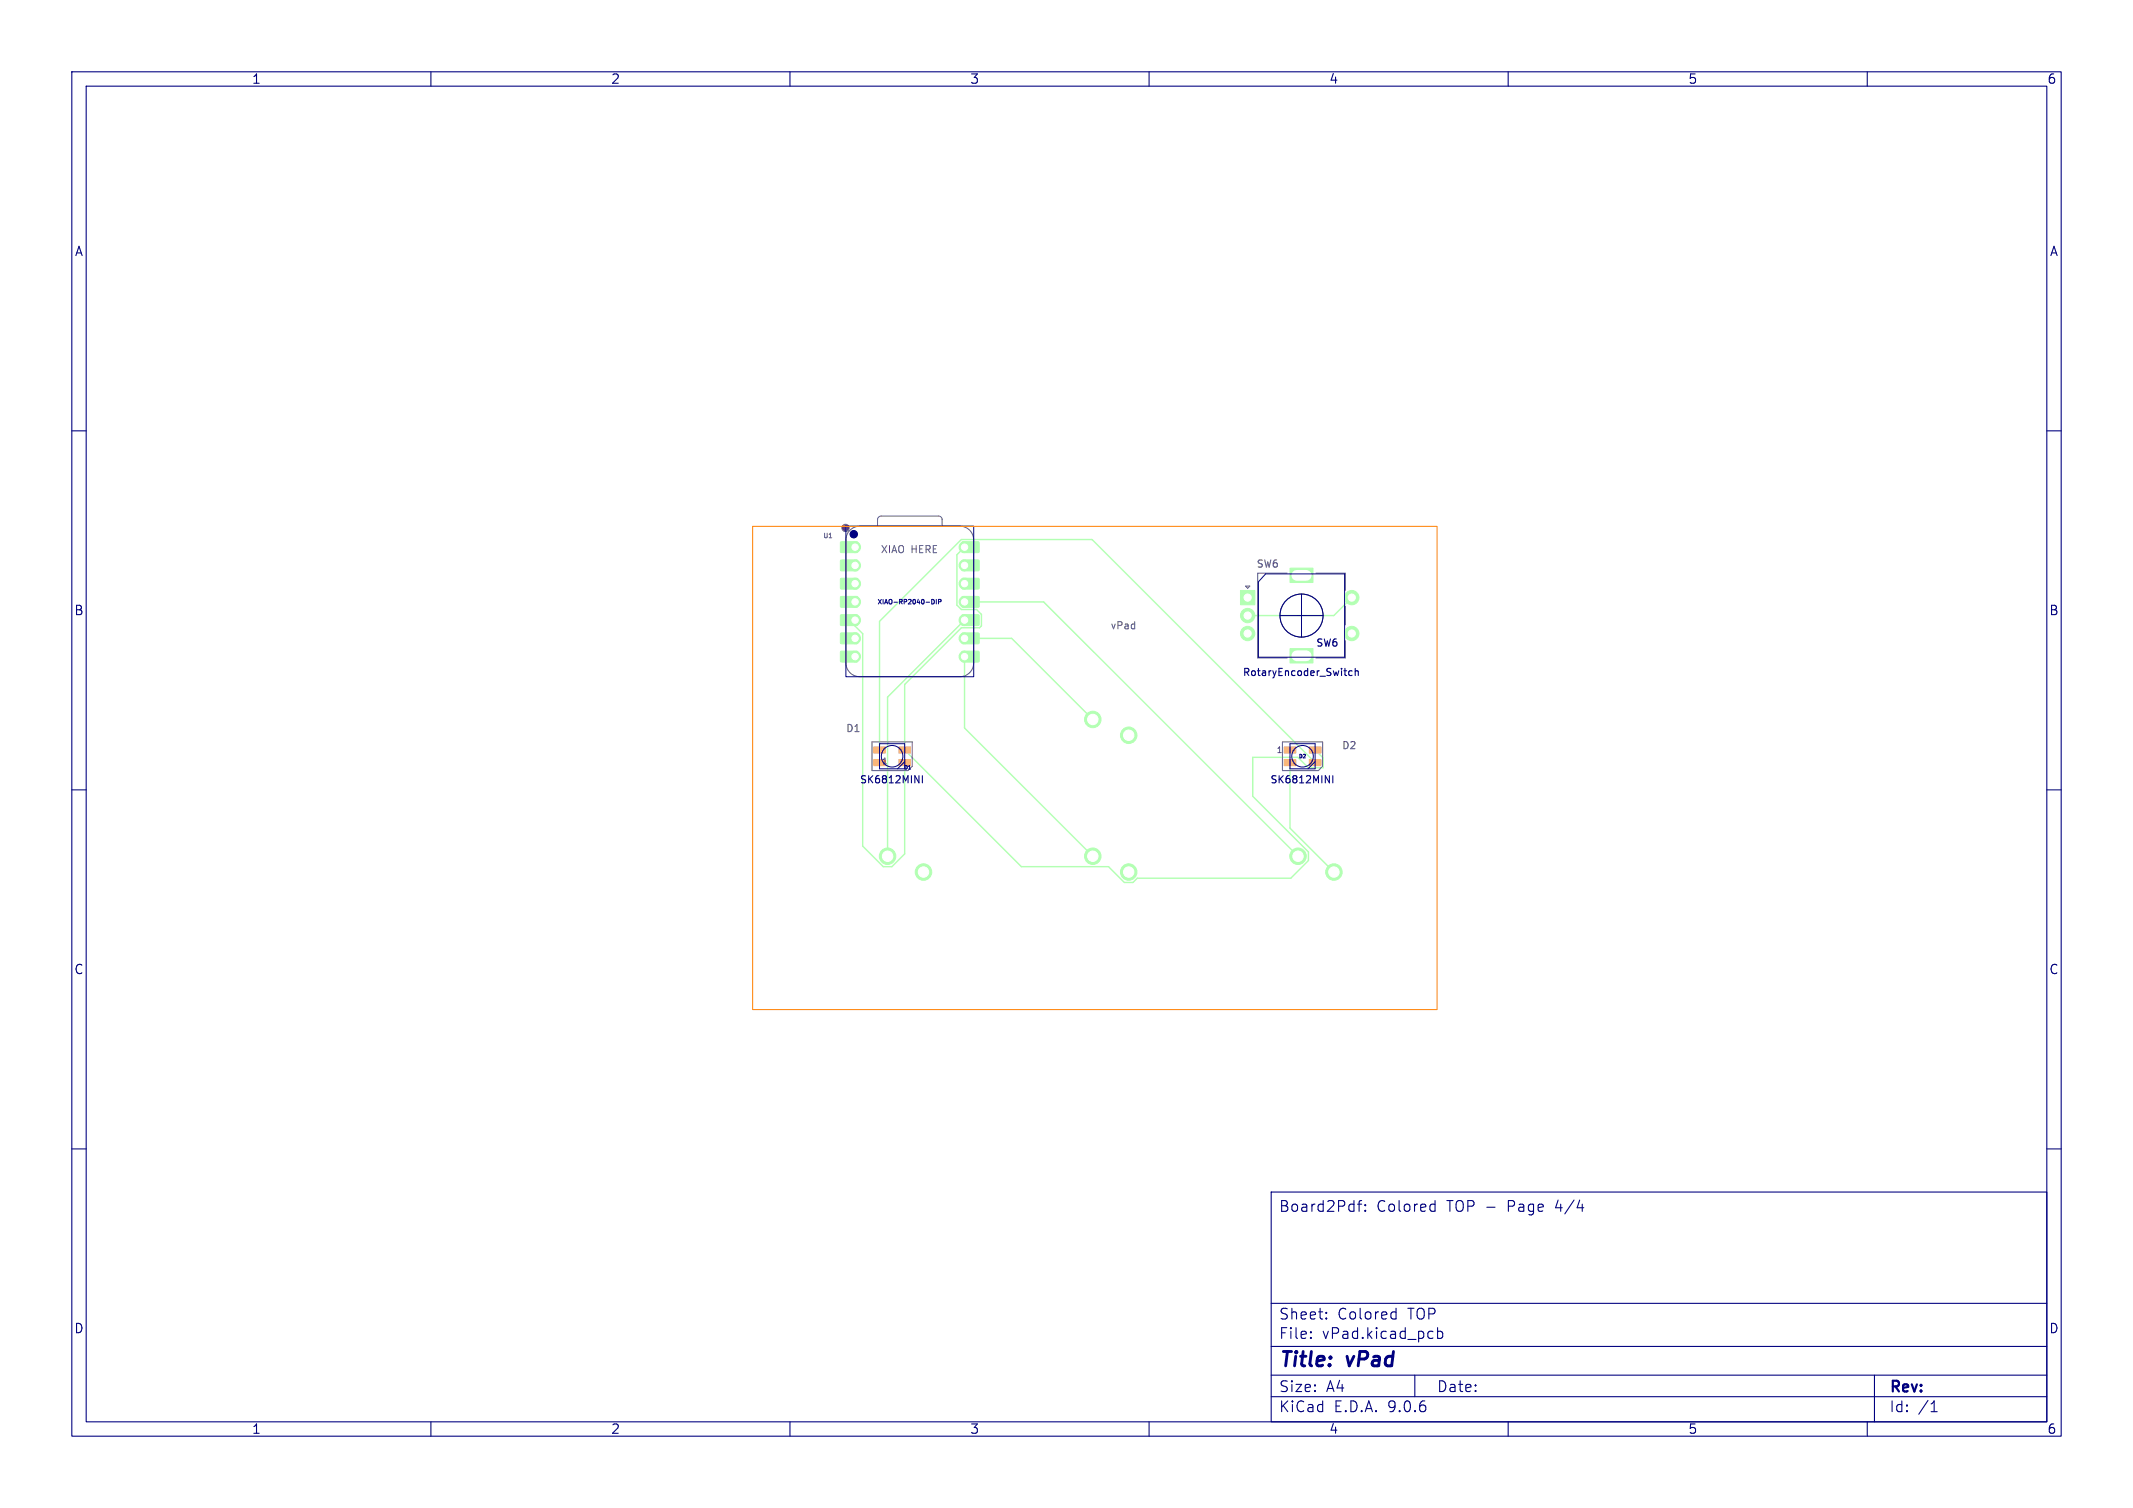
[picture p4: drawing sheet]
<svg xmlns="http://www.w3.org/2000/svg" width="297mm" height="210mm" viewBox="0 0 297 210" stroke-linecap="round" stroke-linejoin="round" font-family="sans-serif">
<g fill="#b3ffb3" stroke="#b3ffb3" stroke-width=".14">
<path d="M179.6 90.3h3.2v2h-3.2z"/>
<path d="M179.6 79.1h3.2v2h-3.2z"/>
<path d="M172.7 82.2h2v2h-2z"/>
<path d="M125.2 104h1.6v.9h-1.6z"/>
<path d="M125.2 105.8h1.6v.8h-1.6z"/>
<path d="M121.7 105.8h1.6v.8h-1.6z"/>
<path d="M121.7 104h1.6v.9h-1.6z"/>
<path d="M134 75.5l2.3-.1 .1 .2-.1 1.3-.1 .1h-2.2l-.1-.2z"/>
<path d="M134 78h2.3l.1 .1-.1 1.3-.1 .1h-2.2l-.1-.2z"/>
<path d="M134 80.6l2.3-.1 .1 .2-.1 1.2-.1 .1h-2.2l-.1-.1z"/>
<path d="M134 83.1h2.3l.1 .1-.1 1.3-.1 .1h-2.2l-.1-.2z"/>
<path d="M134 85.6h2.3l.1 .2-.1 1.2-.1 .1h-2.2l-.1-.1z"/>
<path d="M134 88.2l2.3-.1 .1 .2-.1 1.3-.1 .1h-2.2l-.1-.2z"/>
<path d="M134 90.7h2.3l.1 .1-.1 1.3-.1 .1h-2.2l-.1-.2z"/>
<path d="M117.1 90.7h2.2l.1 .1v1.3l-.1 .1h-2.2l-.1-.2z"/>
<path d="M117.1 88.2l2.2-.1 .1 .2v1.3l-.1 .1h-2.2l-.1-.2z"/>
<path d="M117.1 85.6h2.2l.1 .2v1.2l-.1 .1h-2.2l-.1-.1z"/>
<path d="M117.1 83.1h2.2l.1 .1v1.3l-.1 .1h-2.2l-.1-.2z"/>
<path d="M117.1 80.6l2.2-.1 .1 .2v1.2l-.1 .1h-2.2l-.1-.1z"/>
<path d="M117.1 78h2.2l.1 .1v1.3l-.1 .1h-2.2l-.1-.2z"/>
<path d="M117.1 75.5l2.2-.1 .1 .2v1.3l-.1 .1h-2.2l-.1-.2z"/>
<path d="M182.3 104h1.6v.9h-1.6z"/>
<path d="M182.3 105.8h1.6v.8h-1.6z"/>
<path d="M178.8 105.8h1.6v.8h-1.6z"/>
<path d="M178.8 104h1.6v.9h-1.6z"/>
<circle cx="180.7" cy="119.2" r="1.15"/>
<circle cx="185.7" cy="121.4" r="1.15"/>
<circle cx="188.2" cy="83.2" r="1"/>
<circle cx="188.2" cy="88.2" r="1"/>
<circle cx="173.7" cy="85.7" r="1"/>
<circle cx="173.7" cy="88.2" r="1"/>
<circle cx="152.2" cy="100.2" r="1.15"/>
<circle cx="157.2" cy="102.4" r="1.15"/>
<circle cx="134.3" cy="76.2" r=".76"/>
<circle cx="134.3" cy="78.7" r=".76"/>
<circle cx="134.3" cy="81.3" r=".76"/>
<circle cx="134.3" cy="83.8" r=".76"/>
<circle cx="134.3" cy="86.4" r=".76"/>
<circle cx="134.3" cy="88.9" r=".76"/>
<circle cx="134.3" cy="91.4" r=".76"/>
<circle cx="119.1" cy="91.4" r=".76"/>
<circle cx="119.1" cy="88.9" r=".76"/>
<circle cx="119.1" cy="86.4" r=".76"/>
<circle cx="119.1" cy="83.8" r=".76"/>
<circle cx="119.1" cy="81.3" r=".76"/>
<circle cx="119.1" cy="78.7" r=".76"/>
<circle cx="119.1" cy="76.2" r=".76"/>
<circle cx="123.6" cy="119.2" r="1.15"/>
<circle cx="128.6" cy="121.4" r="1.15"/>
<circle cx="152.2" cy="119.2" r="1.15"/>
<circle cx="157.2" cy="121.4" r="1.15"/>
<circle cx="179.6" cy="106.2" r=".3"/>
<circle cx="122.5" cy="106.2" r=".3"/>
</g>
<path d="M134.3 76.2l-1.1 1.1v7l.7 .6h2.1l.7 .7v1.6l-.3 .2h-2.5l-7.9 7.9v9.1l16.2 16.3h12.2l2.2 2.2h1.2l.6-.6h21.3l2.5-2.5v-1.2l-7.8-7.7v-5.4h6.3l1.5 1.4h2v-1.4l-1.1-1.1M118.2 86.4l1.9 1.9v29.5l2.9 2.9h1.2l1.8-1.8v-12.7M134.3 91.4v10l17.9 17.8M134.3 88.9h6.6l11.3 11.3M134.3 86.4l-10.7 10.7v22.1M134.3 83.8h11l35.4 35.4M188.2 83.2l-2.5 2.5h-12M122.5 104.4v-17.9l11.4-11.4h18.2l31 31.1M179.6 106.2v9.1l6.1 6.1" fill="none" stroke="#b3ffb3" stroke-width=".2"/>
<g fill="#fff" stroke="#fff" stroke-width=".14">
<circle cx="179.6" cy="106.2" r=".15"/>
<circle cx="122.5" cy="106.2" r=".15"/>
<circle cx="180.7" cy="119.2" r=".72"/>
<circle cx="185.7" cy="121.4" r=".72"/>
<circle cx="180.7" cy="125.2" r="2.5"/>
<circle cx="188.2" cy="83.2" r=".5"/>
<circle cx="188.2" cy="88.2" r=".5"/>
<circle cx="173.7" cy="85.7" r=".5"/>
<circle cx="173.7" cy="88.2" r=".5"/>
<circle cx="173.7" cy="83.2" r=".5"/>
<circle cx="152.2" cy="100.2" r=".72"/>
<circle cx="157.2" cy="102.4" r=".72"/>
<circle cx="152.2" cy="106.2" r="2.5"/>
<circle cx="134.3" cy="76.2" r=".44"/>
<circle cx="134.3" cy="78.7" r=".44"/>
<circle cx="134.3" cy="81.3" r=".44"/>
<circle cx="134.3" cy="83.8" r=".44"/>
<circle cx="134.3" cy="86.4" r=".44"/>
<circle cx="134.3" cy="88.9" r=".44"/>
<circle cx="134.3" cy="91.4" r=".44"/>
<circle cx="119.1" cy="91.4" r=".44"/>
<circle cx="119.1" cy="88.9" r=".44"/>
<circle cx="119.1" cy="86.4" r=".44"/>
<circle cx="119.1" cy="83.8" r=".44"/>
<circle cx="119.1" cy="81.3" r=".44"/>
<circle cx="119.1" cy="78.7" r=".44"/>
<circle cx="119.1" cy="76.2" r=".44"/>
<circle cx="123.6" cy="119.2" r=".72"/>
<circle cx="128.6" cy="121.4" r=".72"/>
<circle cx="123.6" cy="125.2" r="2.5"/>
<circle cx="152.2" cy="119.2" r=".72"/>
<circle cx="157.2" cy="121.4" r=".72"/>
<circle cx="152.2" cy="125.2" r="2.5"/>
</g>
<path d="M180.6 91.3h1.3M180.6 80.1h1.3M147.2 111.1v.5M118.6 130.1v.5M147.2 130.1v.5M175.7 130.1v.5" fill="none" stroke="#fff" stroke-width="1.5"/>
<g fill="#ff8a8a" stroke="#ff8a8a" stroke-width=".14">
<path d="M125.2 104h1.6v.9h-1.6z"/>
<path d="M125.2 105.8h1.6v.8h-1.6z"/>
<path d="M121.7 105.8h1.6v.8h-1.6z"/>
<path d="M121.7 104h1.6v.9h-1.6z"/>
<path d="M182.3 104h1.6v.9h-1.6z"/>
<path d="M182.3 105.8h1.6v.8h-1.6z"/>
<path d="M178.8 105.8h1.6v.8h-1.6z"/>
<path d="M178.8 104h1.6v.9h-1.6z"/>
</g>
<g fill="none" stroke="#626262" stroke-width=".14">
<path d="M118.4 73.8a1.9 1.9 0 0 1 1.3-.5h14a1.91 1.91 0 0 1 1.9 1.9v17.1a1.91 1.91 0 0 1-1.9 1.9h-14a1.91 1.91 0 0 1-1.9-1.9v-17.1a1.9 1.9 0 0 1 .6-1.4zM122.2 73.3v-.9a.5 .5 0 0 1 .5-.5h8a.5 .5 0 0 1 .5 .5v.9M179.2 79.8h-4.1v11.8h4.1M183.2 79.8h4.1v2.4M173.4 81.6h.6l-.3 .3zM180.7 85.7h1M181.2 85.2v1M187.3 89.2v2.4h-4.1M187.3 84.4v2.6M121.4 103.3h5.6v3.4l-.6 .6h-5zM178.6 103.3h5.6v3.4l-.6 .6h-5z"/>
<circle cx="181.2" cy="85.7" r="3"/>
</g>
<g fill="#626262" stroke="#626262" stroke-width=".14">
<circle cx="118.9" cy="74.4" r=".5"/>
<circle cx="117.7" cy="73.5" r=".5"/>
</g>
<g fill="none" stroke="#000080" stroke-width=".15">
<path d="M10 10h277v190h-277zM12 12h273v186h-273zM60 10v2M110 10v2M160 10v2M210 10v2M260 10v2M10 60h2M285 60h2M188.3 93.5l-.3-.1-.2 .2 .1 .4h.4M188.7 93.5l.1-.1 .3 .1v.6M188.7 93.1v1"/>
<path d="M10 110h2M127.4 108l.6 1v-1M128.4 108v1M184.5 108l.6 1v-1M185.6 108v1M285 110h2M10 160h2M177 166h108v32h-108zM189 167.7h.6M189.6 167.2l-.3 .1-.1 .1v1.3M190.1 168.6h.1l-.1 .1M190.1 168.6h-.1l.1 .1"/>
<path d="M190.1 167.8v.1M190.1 168.6v.1M190.1 167.8h.1l-.1 .1M190.1 167.8h-.1l.1 .1M199.4 167.7l.4 .1M199.8 167.2v1.5M199.8 168.6l-.4 .1M285 160h2M60 198v2M110 198v2M160 198v2M177 194.5h108"/>
<path d="M177 191.5h108M177 187.5h108M177 181.5h108M182.5 186.3h.1l-.1 .1M182.5 186.3v.1M182.5 185.5v.1M182.5 185.5h.1l-.1 .1M184.7 183.6v.1M184.7 183.6h-.1l.1 .1M184.7 182.8v.1M184.7 182.8h-.1l.1 .1M194 182.7l.4 .1"/>
<path d="M194.4 182.2v1.5M194.4 183.6l-.4 .1M197 191.5v3M199.4 185.4l.1 .1M199.5 186.3l-.1 .1M200.2 184.9v1.5M200.2 185.5l.4-.1 .3 .3v.4l-.2 .2-.1 .1-.4-.1M210 198v2M260 198v2M261 191.5v6.5M268.9 196.6h.8M269 195.5l.3-.4v1.5"/>
</g>
<g fill="none" stroke="#000080" stroke-width=".14">
<path d="M117.8 73.3h17.8v20.9h-17.8zM176.2 79.9h11v11.6h-12v-10.5zM129.7 83.5a.32 .32 0 0 1 .4 .3 .32 .32 0 0 1-.4 .3M130.4 83.5v.6M130.7 83.8h.3v-.3h-.3v.6M178.2 85.7h6M181.2 82.7v6M122.5 103.6h3.5v3.5h-3.5zM126 106.1l-1 1M179.6 103.6h3.5v3.5h-3.5zM183.1 106.1l-1 1"/>
<circle cx="181.2" cy="85.7" r="3"/>
<circle cx="124.2" cy="105.3" r="1.5"/>
<circle cx="181.4" cy="105.3" r="1.5"/>
</g>
<circle cx="118.9" cy="74.4" r=".5" fill="#000080" stroke="#000080" stroke-width=".14"/>
<path d="M104.8 73.3h95.3v67.3h-95.3z" fill="none" stroke="#ff8000" stroke-width=".14"/>
<g font-size="2.8" fill="#000080">
<text x="178" y="190.9">Title:</text>
<text x="187.7" y="190.9">vPad</text>
</g>
<g font-size="2.1" fill="#000080">
<text x="178" y="169">Board2Pdf:</text>
<text x="191.7" y="169">Colored</text>
<text x="201.5" y="169">TOP -</text>
<text x="210.2" y="169">Page</text>
<text x="217" y="169">4/4</text>
<text x="178" y="184">Sheet:</text>
<text x="186.2" y="184">Colored</text>
<text x="196.1" y="184">TOP</text>
<text x="178" y="186.7">File:</text>
<text x="184.1" y="186.7">vPad.kicad_pcb</text>
<text x="178" y="196.9">KiCad</text>
<text x="178" y="194.1">Size:</text>
<text x="184.7" y="194.1">A4</text>
<text x="185.7" y="196.9">E.D.A.</text>
<text x="193.3" y="196.9">9.0.6</text>
<text x="200" y="194.1">Date:</text>
<text x="263" y="194.3">Rev:</text>
<text x="263" y="196.9">Id:</text>
<text x="267.1" y="196.9">/1</text>
</g>
<g font-size="1.8" fill="#000080">
<text x="35" y="11.9">1</text>
<text x="85" y="11.9">2</text>
<text x="135" y="11.9">3</text>
<text x="185" y="11.9">4</text>
<text x="235" y="11.9">5</text>
<text x="285" y="11.9">6</text>
<text x="10.3" y="35.9">A</text>
<text x="285.4" y="35.9">A</text>
<text x="10.3" y="85.9">B</text>
<text x="285.3" y="85.9">B</text>
<text x="10.3" y="135.9">C</text>
<text x="285.3" y="135.9">C</text>
<text x="10.3" y="185.9">D</text>
<text x="285.3" y="185.9">D</text>
<text x="35" y="199.9">1</text>
<text x="85" y="199.9">2</text>
<text x="135" y="199.9">3</text>
<text x="185" y="199.9">4</text>
<text x="235" y="199.9">5</text>
<text x="285" y="199.9">6</text>
</g>
<g font-size="1.4" fill="#626262">
<text x="122.6" y="77.1">XIAO HERE</text>
<text x="174.9" y="79.3">SW6</text>
<text x="154.6" y="87.7">vPad</text>
<text x="117.7" y="102.2">D1</text>
<text x="186.8" y="104.5">D2</text>
</g>
<g font-size="1.4" fill="#000080">
<text x="173" y="94.4">RotaryEncoder_Switch</text>
<text x="183.2" y="90.3">SW6</text>
<text x="119.6" y="109.3">SK6812MINI</text>
<text x="176.8" y="109.3">SK6812MINI</text>
</g>
<g font-size="1.1" fill="#626262">
<text x="122.7" y="106.6">1</text>
<text x="177.6" y="105.1">1</text>
</g>
<text font-size=".9" fill="#626262" x="114.6" y="75.1">U1</text>
<text font-size=".9" fill="#000080" x="122.1" y="84.3">XIAO-RP2040-DIP</text>
<g font-size=".7" fill="#000080">
<text x="125.8" y="107.3">D1</text>
<text x="180.8" y="105.7">D2</text>
</g>
</svg>
